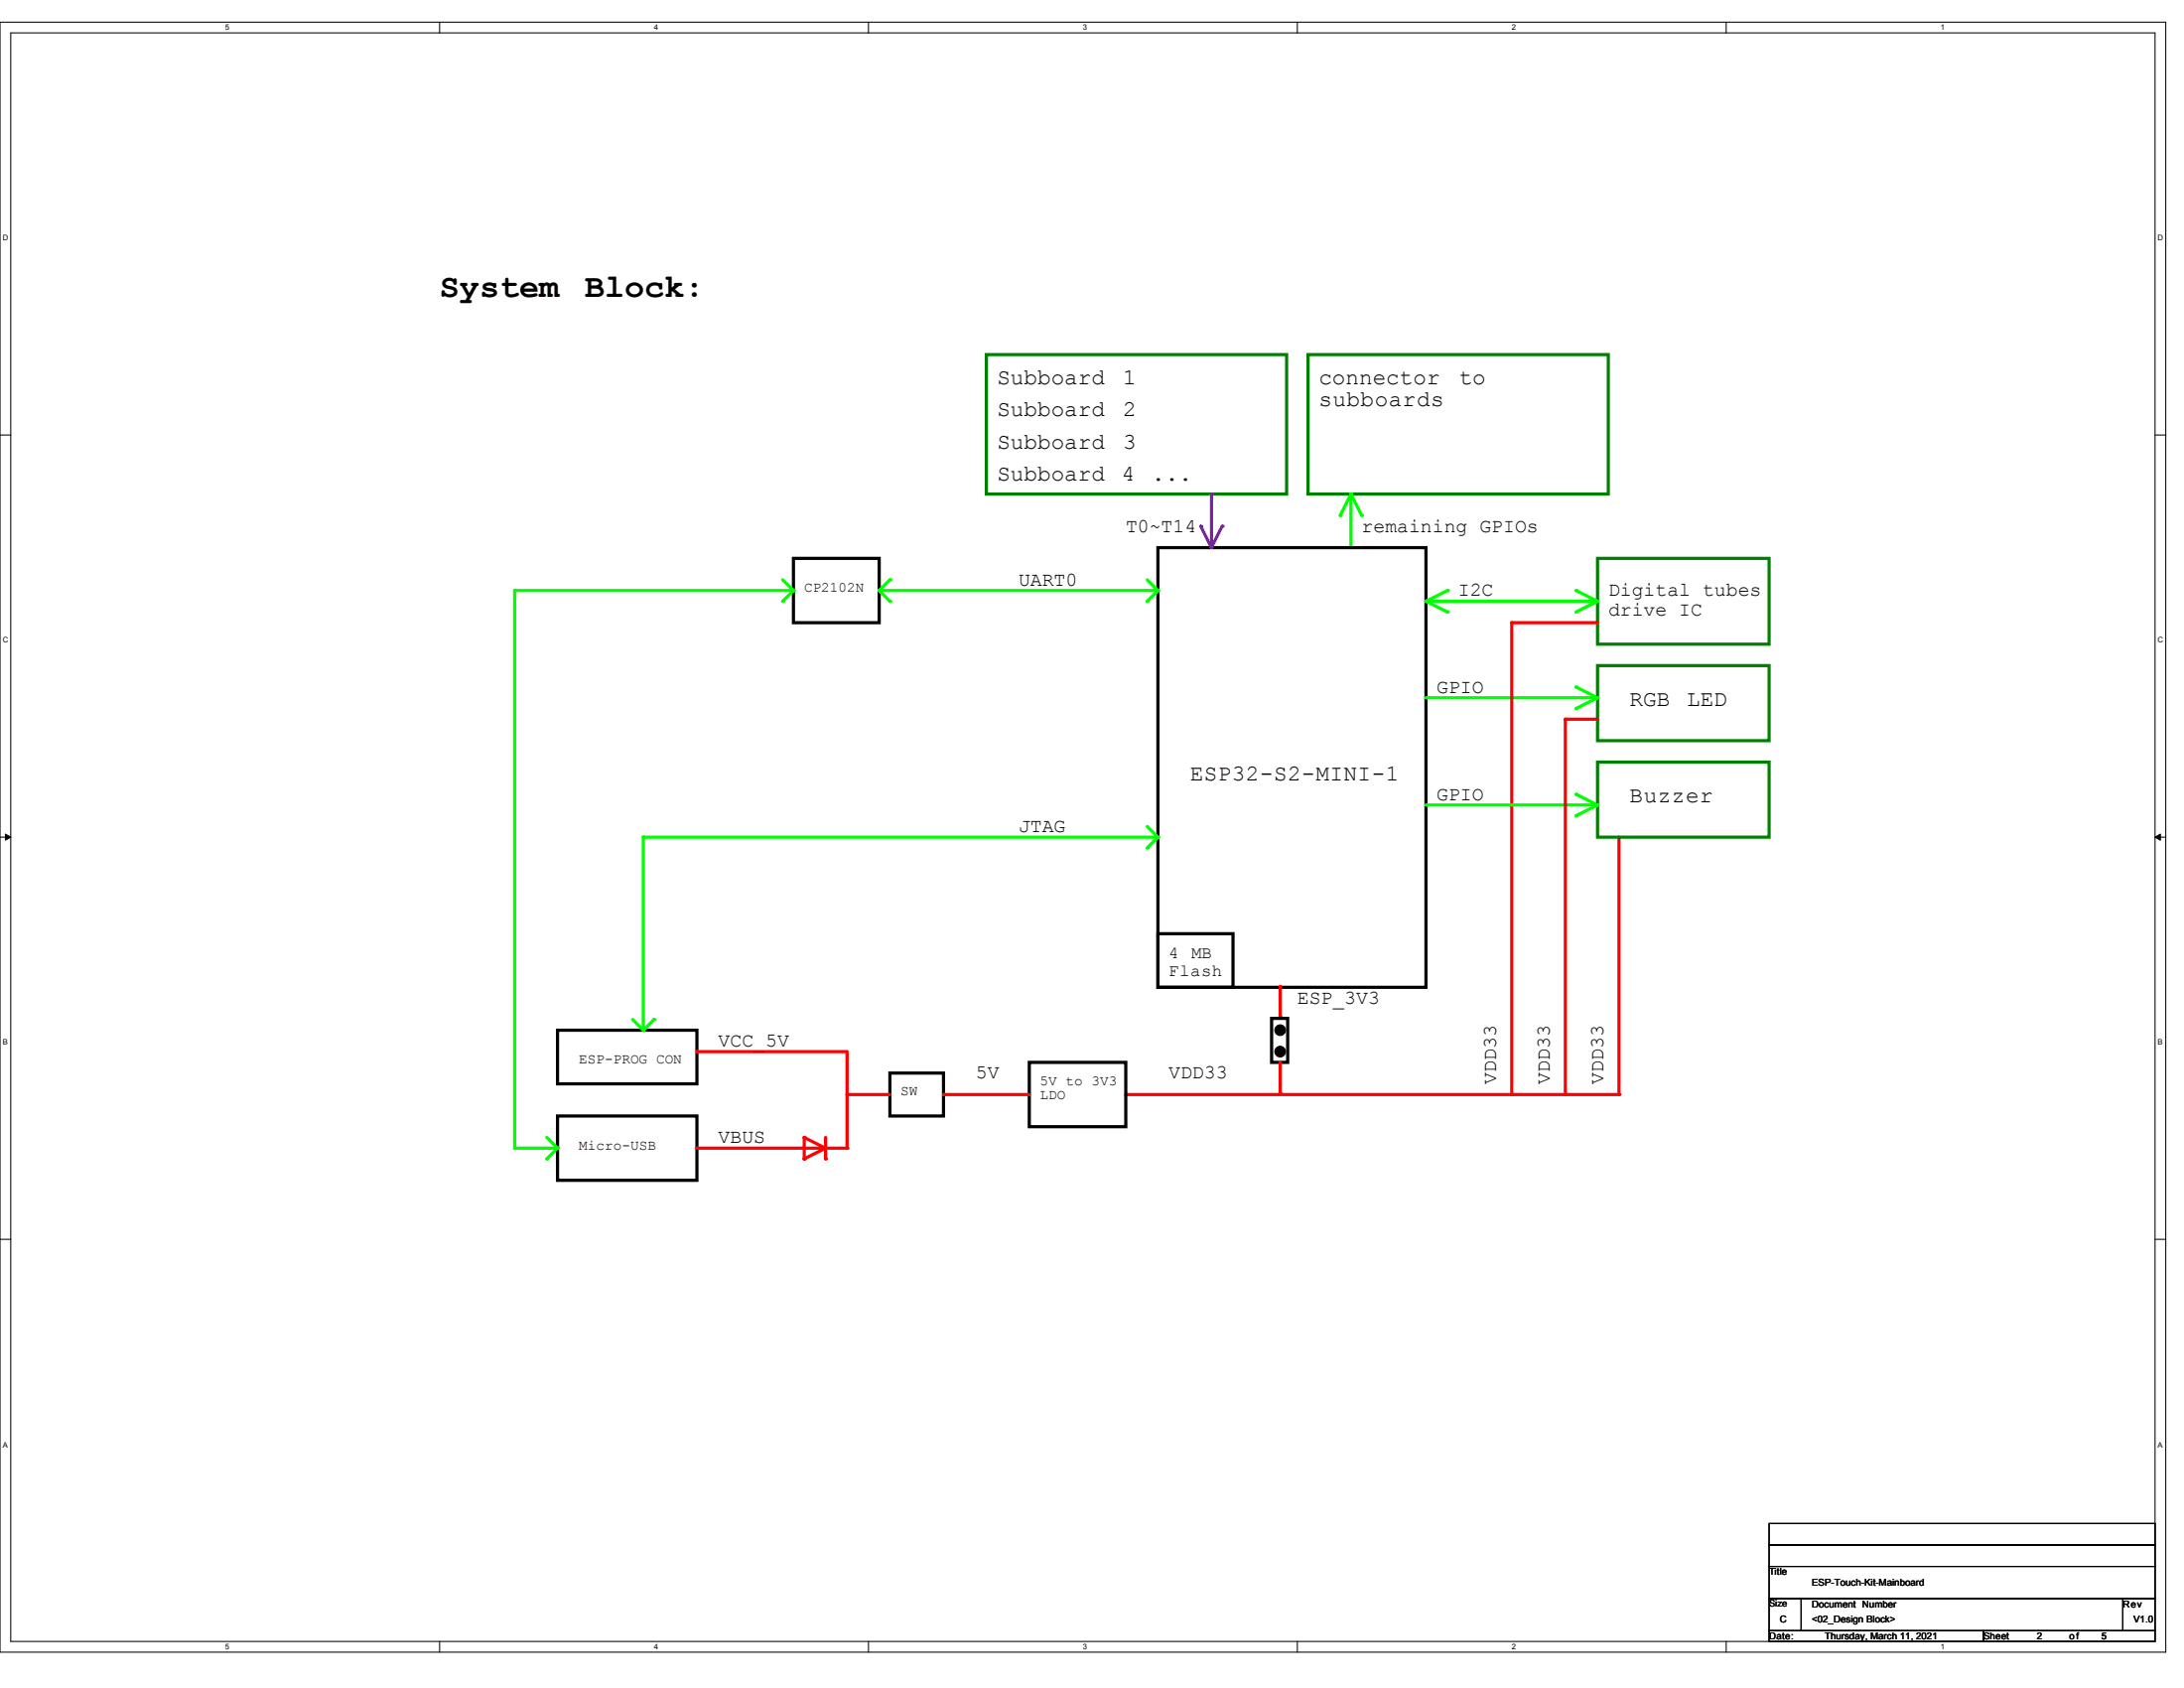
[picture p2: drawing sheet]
<svg xmlns="http://www.w3.org/2000/svg" width="559mm" height="432mm" viewBox="0 0 559 432" stroke-linecap="round" stroke-linejoin="round" font-family="sans-serif">
<path d="M0 5.7h554.1v416.9h-554.1zM2.8 8.4h548.6v411.5h-548.6z" fill="none" stroke="#000" stroke-width=".26"/>
<g fill="#fff">
<path d="M57.6 6h1.1v2.1h-1.1z"/>
<path d="M57.6 420.2h1.1v2.2h-1.1z"/>
</g>
<path d="M112.5 5.7v2.7M112.5 419.9v2.7" fill="none" stroke="#000" stroke-width=".26"/>
<g fill="#fff">
<path d="M167.3 6h1.1v2.1h-1.1z"/>
<path d="M167.3 420.2h1.1v2.2h-1.1z"/>
</g>
<path d="M222.2 5.7v2.7M222.2 419.9v2.7" fill="none" stroke="#000" stroke-width=".26"/>
<g fill="#fff">
<path d="M277.1 6h1.1v2.1h-1.1z"/>
<path d="M277.1 420.2h1.1v2.2h-1.1z"/>
</g>
<path d="M331.9 5.7v2.7M331.9 419.9v2.7" fill="none" stroke="#000" stroke-width=".26"/>
<g fill="#fff">
<path d="M386.8 6h1.1v2.1h-1.1z"/>
<path d="M386.8 420.2h1.1v2.2h-1.1z"/>
</g>
<path d="M441.7 5.7v2.7M441.7 419.9v2.7" fill="none" stroke="#000" stroke-width=".26"/>
<g fill="#fff">
<path d="M496.5 6h1.1v2.1h-1.1z"/>
<path d="M496.5 420.2h1.1v2.2h-1.1z"/>
<path d="M.7 59.8h1.4v2.2h-1.4z"/>
<path d="M552.1 59.8h1.4v2.2h-1.4z"/>
<path d="M.7 162.7h1.4v2.2h-1.4z"/>
<path d="M552.1 162.7h1.4v2.2h-1.4z"/>
</g>
<path d="M0 111.3h2.8M551.4 111.3h2.7" fill="none" stroke="#000" stroke-width=".26"/>
<g fill="#fff">
<path d="M.7 265.6h1.3v2.2h-1.3z"/>
<path d="M552.1 265.6h1.3v2.2h-1.3z"/>
</g>
<path d="M0 214.2h2.8M551.4 214.2h2.7" fill="none" stroke="#000" stroke-width=".26"/>
<path d="M1.4 213.4l1.4 .8-1.4 .7zM551.4 214.2l1.4-.8v1.5z" fill="#000" stroke="#000" stroke-width=".25"/>
<g fill="#fff">
<path d="M.7 368.5h1.3v2.1h-1.3z"/>
<path d="M552.1 368.5h1.3v2.1h-1.3z"/>
</g>
<path d="M0 317h2.8M551.4 317h2.7" fill="none" stroke="#000" stroke-width=".26"/>
<path d="M334.7 90.7h76.8v35.7h-76.8z" fill="none" stroke="#008000" stroke-width=".81"/>
<path d="M345.7 126.4v13.7" fill="none" stroke="#0f0" stroke-width=".81"/>
<circle cx="345.7" cy="126.4" r=".41" fill="#0f0"/>
<path d="M345.7 126.4l2.7 5.5" fill="none" stroke="#0f0" stroke-width=".81"/>
<circle cx="348.4" cy="131.9" r=".41" fill="#0f0"/>
<path d="M345.7 126.4l-2.8 5.5" fill="none" stroke="#0f0" stroke-width=".81"/>
<circle cx="342.9" cy="131.9" r=".41" fill="#0f0"/>
<path d="M296.3 140.1h68.5v112.5h-68.5zM142.7 285.5h35.6v16.4h-35.6z" fill="none" stroke="#000" stroke-width=".81"/>
<path d="M205.8 291l5.4 2.7" fill="none" stroke="#f00" stroke-width=".81"/>
<circle cx="205.8" cy="291" r=".41" fill="#f00"/>
<path d="M211.2 293.7l-5.4 2.7" fill="none" stroke="#f00" stroke-width=".81"/>
<circle cx="205.8" cy="296.4" r=".41" fill="#f00"/>
<path d="M205.8 291v5.4" fill="none" stroke="#f00" stroke-width=".81"/>
<circle cx="205.8" cy="296.4" r=".41" fill="#f00"/>
<path d="M408.7 142.8h43.9v22h-43.9z" fill="none" stroke="#008000" stroke-width=".81"/>
<path d="M370.3 151.1l-5.5 2.7" fill="none" stroke="#0f0" stroke-width=".81"/>
<circle cx="370.3" cy="151.1" r=".41" fill="#0f0"/>
<path d="M364.8 153.8h43.9" fill="none" stroke="#0f0" stroke-width=".81"/>
<circle cx="364.8" cy="153.8" r=".41" fill="#0f0"/>
<path d="M364.8 153.8l5.5 2.7" fill="none" stroke="#0f0" stroke-width=".81"/>
<circle cx="370.3" cy="156.5" r=".41" fill="#0f0"/>
<path d="M403.3 151.1l5.4 2.7" fill="none" stroke="#0f0" stroke-width=".81"/>
<circle cx="403.3" cy="151.1" r=".41" fill="#0f0"/>
<path d="M408.7 153.8l-5.4 2.7" fill="none" stroke="#0f0" stroke-width=".81"/>
<circle cx="403.3" cy="156.5" r=".41" fill="#0f0"/>
<path d="M408.7 170.3h43.9v19.2h-43.9z" fill="none" stroke="#008000" stroke-width=".81"/>
<path d="M364.8 178.5h43.9" fill="none" stroke="#0f0" stroke-width=".81"/>
<circle cx="364.8" cy="178.5" r=".41" fill="#0f0"/>
<path d="M403.3 175.7l5.4 2.8" fill="none" stroke="#0f0" stroke-width=".81"/>
<circle cx="403.3" cy="175.7" r=".41" fill="#0f0"/>
<path d="M408.7 178.5l-5.4 2.7" fill="none" stroke="#0f0" stroke-width=".81"/>
<circle cx="403.3" cy="181.2" r=".41" fill="#0f0"/>
<path d="M252.4 90.7h76.8v35.7h-76.8z" fill="none" stroke="#008000" stroke-width=".81"/>
<path d="M310 126.4v13.7" fill="none" stroke="#8000ff" stroke-width=".81"/>
<circle cx="310" cy="126.4" r=".41" fill="#8000ff"/>
<path d="M307.2 134.6l2.8 5.5" fill="none" stroke="#8000ff" stroke-width=".81"/>
<circle cx="307.2" cy="134.6" r=".41" fill="#8000ff"/>
<path d="M312.7 134.6l-2.7 5.5" fill="none" stroke="#8000ff" stroke-width=".81"/>
<circle cx="312.7" cy="134.6" r=".41" fill="#8000ff"/>
<path d="M142.7 263.5h35.6v13.8h-35.6z" fill="none" stroke="#000" stroke-width=".81"/>
<path d="M211.2 291v5.4" fill="none" stroke="#f00" stroke-width=".81"/>
<circle cx="211.2" cy="296.4" r=".41" fill="#f00"/>
<path d="M178.3 269h38.4" fill="none" stroke="#f00" stroke-width=".81"/>
<circle cx="178.3" cy="269" r=".41" fill="#f00"/>
<path d="M227.7 274.5h13.7v11h-13.7z" fill="none" stroke="#000" stroke-width=".81"/>
<path d="M178.3 293.7h38.4" fill="none" stroke="#f00" stroke-width=".81"/>
<circle cx="178.3" cy="293.7" r=".41" fill="#f00"/>
<path d="M288 280h126.2" fill="none" stroke="#f00" stroke-width=".81"/>
<circle cx="288" cy="280" r=".41" fill="#f00"/>
<path d="M216.7 269v24.7" fill="none" stroke="#f00" stroke-width=".81"/>
<circle cx="216.7" cy="293.7" r=".41" fill="#f00"/>
<path d="M263.4 271.8h24.6v16.4h-24.6z" fill="none" stroke="#000" stroke-width=".81"/>
<path d="M327.5 252.3v7.9" fill="none" stroke="#f00" stroke-width=".81"/>
<circle cx="327.5" cy="260.2" r=".41" fill="#f00"/>
<path d="M386.8 159.3v120.7" fill="none" stroke="#f00" stroke-width=".81"/>
<circle cx="386.8" cy="280" r=".41" fill="#f00"/>
<path d="M386.8 159.3h21.9" fill="none" stroke="#f00" stroke-width=".81"/>
<circle cx="386.8" cy="159.3" r=".41" fill="#f00"/>
<path d="M296.3 238.8h19.2v13.8h-19.2z" fill="none" stroke="#000" stroke-width=".81"/>
<path d="M216.7 280h11" fill="none" stroke="#f00" stroke-width=".81"/>
<circle cx="216.7" cy="280" r=".41" fill="#f00"/>
<path d="M241.4 280h22" fill="none" stroke="#f00" stroke-width=".81"/>
<circle cx="241.4" cy="280" r=".41" fill="#f00"/>
<path d="M325.4 260.5h4.1v11.3h-4.1z" fill="none" stroke="#000" stroke-width=".81"/>
<g fill="#000" stroke="#000" stroke-width=".26">
<circle cx="327.5" cy="269" r="1.37"/>
<circle cx="327.5" cy="263.5" r="1.37"/>
</g>
<path d="M327.5 271.8v7.9" fill="none" stroke="#f00" stroke-width=".81"/>
<circle cx="327.5" cy="279.7" r=".41" fill="#f00"/>
<path d="M414.2 214.2v65.8" fill="none" stroke="#f00" stroke-width=".81"/>
<circle cx="414.2" cy="280" r=".41" fill="#f00"/>
<path d="M203 142.8h21.9v16.5h-21.9z" fill="none" stroke="#000" stroke-width=".81"/>
<path d="M224.9 151.1h71.4" fill="none" stroke="#0f0" stroke-width=".81"/>
<circle cx="224.9" cy="151.1" r=".41" fill="#0f0"/>
<path d="M164.6 214.2h131.7" fill="none" stroke="#0f0" stroke-width=".81"/>
<circle cx="164.6" cy="214.2" r=".41" fill="#0f0"/>
<path d="M164.6 214.2v49.3" fill="none" stroke="#0f0" stroke-width=".81"/>
<circle cx="164.6" cy="214.2" r=".41" fill="#0f0"/>
<path d="M408.7 195h43.9v19.2h-43.9z" fill="none" stroke="#008000" stroke-width=".81"/>
<path d="M364.8 205.9h43.9" fill="none" stroke="#0f0" stroke-width=".81"/>
<circle cx="364.8" cy="205.9" r=".41" fill="#0f0"/>
<path d="M403.3 203.2l5.4 2.7" fill="none" stroke="#0f0" stroke-width=".81"/>
<circle cx="403.3" cy="203.2" r=".41" fill="#0f0"/>
<path d="M408.7 205.9l-5.4 2.8" fill="none" stroke="#0f0" stroke-width=".81"/>
<circle cx="403.3" cy="208.7" r=".41" fill="#0f0"/>
<path d="M400.5 184h8.2" fill="none" stroke="#f00" stroke-width=".81"/>
<circle cx="400.5" cy="184" r=".41" fill="#f00"/>
<path d="M400.5 184v96" fill="none" stroke="#f00" stroke-width=".81"/>
<circle cx="400.5" cy="280" r=".41" fill="#f00"/>
<path d="M161.9 260.8l2.7 2.7" fill="none" stroke="#0f0" stroke-width=".81"/>
<circle cx="164.6" cy="263.5" r=".41" fill="#0f0"/>
<path d="M167.3 260.8l-2.7 2.7" fill="none" stroke="#0f0" stroke-width=".81"/>
<circle cx="167.3" cy="260.8" r=".41" fill="#0f0"/>
<path d="M293.5 211.4l2.8 2.8" fill="none" stroke="#0f0" stroke-width=".81"/>
<circle cx="296.3" cy="214.2" r=".41" fill="#0f0"/>
<path d="M296.3 214.2l-2.8 2.7" fill="none" stroke="#0f0" stroke-width=".81"/>
<circle cx="293.5" cy="216.9" r=".41" fill="#0f0"/>
<path d="M293.5 148.3l2.8 2.8" fill="none" stroke="#0f0" stroke-width=".81"/>
<circle cx="296.3" cy="151.1" r=".41" fill="#0f0"/>
<path d="M296.3 151.1l-2.8 2.7" fill="none" stroke="#0f0" stroke-width=".81"/>
<circle cx="293.5" cy="153.8" r=".41" fill="#0f0"/>
<path d="M227.7 148.3l-2.8 2.8" fill="none" stroke="#0f0" stroke-width=".81"/>
<circle cx="227.7" cy="148.3" r=".41" fill="#0f0"/>
<path d="M224.9 151.1l2.8 2.7" fill="none" stroke="#0f0" stroke-width=".81"/>
<circle cx="227.7" cy="153.8" r=".41" fill="#0f0"/>
<path d="M131.7 293.7h11" fill="none" stroke="#0f0" stroke-width=".81"/>
<circle cx="131.7" cy="293.7" r=".41" fill="#0f0"/>
<path d="M131.7 151.1v142.6" fill="none" stroke="#0f0" stroke-width=".81"/>
<circle cx="131.7" cy="151.1" r=".41" fill="#0f0"/>
<path d="M131.7 151.1h71.3" fill="none" stroke="#0f0" stroke-width=".81"/>
<circle cx="203" cy="151.1" r=".41" fill="#0f0"/>
<path d="M142.7 293.7l-2.8 2.7" fill="none" stroke="#0f0" stroke-width=".81"/>
<circle cx="139.9" cy="296.4" r=".41" fill="#0f0"/>
<path d="M139.9 291l2.8 2.7" fill="none" stroke="#0f0" stroke-width=".81"/>
<circle cx="142.7" cy="293.7" r=".41" fill="#0f0"/>
<path d="M203 151.1l-2.7 2.7" fill="none" stroke="#0f0" stroke-width=".81"/>
<circle cx="200.3" cy="153.8" r=".41" fill="#0f0"/>
<path d="M200.3 148.3l2.7 2.8" fill="none" stroke="#0f0" stroke-width=".81"/>
<circle cx="203" cy="151.1" r=".41" fill="#0f0"/>
<path d="M452.6 395.2h98.8v5.5h-98.8zM452.6 389.7h98.8v5.5h-98.8zM452.6 400.7h98.8v8.2h-98.8zM452.6 408.9h8.3v8.3h-8.3zM452.6 417.2h54.9v2.7h-54.9zM460.9 408.9h82.3v8.3h-82.3zM507.5 417.2h43.9v2.7h-43.9zM543.2 408.9h8.2v8.3h-8.2z" fill="none" stroke="#000" stroke-width=".26"/>
<g font-size="8.5">
<text x="112.5" y="75.8">System</text>
<text x="149.6" y="75.8">Block:</text>
</g>
<g font-size="5.8">
<text x="255.1" y="98.2">Subboard</text>
<text x="287.3" y="98.2">1</text>
<text x="337.4" y="98.2">connector</text>
<text x="373.3" y="98.2">to</text>
<text x="255.1" y="106.5">Subboard</text>
<text x="287.3" y="106.5">2</text>
<text x="337.4" y="104">subboards</text>
<text x="255.1" y="114.7">Subboard</text>
<text x="287.3" y="114.7">3</text>
<text x="255.1" y="122.9">Subboard</text>
<text x="287" y="122.9">4</text>
<text x="294.7" y="122.9">...</text>
<text x="417" y="180.5">RGB</text>
<text x="431.6" y="180.5">LED</text>
<text x="304.5" y="199.8">ESP32-S2-MINI-1</text>
<text x="417" y="205.2">Buzzer</text>
</g>
<g font-size="5">
<text x="288" y="136">T0~T14</text>
<text x="348.4" y="136">remaining GPIOs</text>
<text x="260.6" y="149.8">UART0</text>
<text x="373.1" y="152.5">I2C</text>
<text x="411.5" y="152.5">Digital tubes</text>
<text x="411.5" y="157.5">drive IC</text>
<text x="367.6" y="177.2">GPIO</text>
<text x="367.6" y="204.6">GPIO</text>
<text x="260.6" y="212.9">JTAG</text>
<text x="331.9" y="256.7">ESP_3V3</text>
<text x="183.8" y="267.7">VCC_5V</text>
<text x="249.6" y="275.9">5V</text>
<text x="299" y="275.9">VDD33</text>
<text x="382.8" y="277.3" transform="rotate(-90 382.8 277.3)">VDD33</text>
<text x="396.5" y="277.3" transform="rotate(-90 396.5 277.3)">VDD33</text>
<text x="410.3" y="277.3" transform="rotate(-90 410.3 277.3)">VDD33</text>
<text x="183.8" y="292.4">VBUS</text>
</g>
<g font-size="4.4">
<text x="299" y="245.2">4</text>
<text x="304.9" y="245.2">MB</text>
<text x="299" y="249.6">Flash</text>
</g>
<g font-size="3.7">
<text x="205.8" y="151.4">CP2102N</text>
<text x="148.2" y="272.1">ESP-PROG CON</text>
<text x="230.5" y="280.3">SW</text>
<text x="266.1" y="277.5">5V to 3V3</text>
<text x="266.1" y="281.2">LDO</text>
<text x="148.2" y="294">Micro-USB</text>
</g>
<g font-size="2.5">
<text x="452.6" y="402.9">Title</text>
<text x="463.6" y="405.6">ESP-Touch-Kit-Mainboard</text>
<text x="463.6" y="411.1">Document Number</text>
<text x="543.2" y="411.1">Rev</text>
<text x="452.6" y="419.4">Date:</text>
<text x="455.4" y="415">C</text>
<text x="463.6" y="415">&lt;02_Design Block&gt;</text>
<text x="466.9" y="419.4">Thursday, March 11, 2021</text>
<text x="507.5" y="419.4">Sheet</text>
<text x="521.2" y="419.4">2</text>
<text x="529.4" y="419.4">of</text>
<text x="537.6" y="419.4">5</text>
<text x="545.9" y="415">V1.0</text>
</g>
<text font-size="2.4" x="452.6" y="411.1">Size</text>
<g font-size="2">
<text x="57.6" y="7.7">5</text>
<text x="167.3" y="7.7">4</text>
<text x="277.1" y="7.7">3</text>
<text x="386.8" y="7.7">2</text>
<text x="496.5" y="7.7">1</text>
<text x=".7" y="61.6">D</text>
<text x="552.1" y="61.6">D</text>
<text x=".7" y="164.5">C</text>
<text x="552.1" y="164.5">C</text>
<text x=".7" y="267.3">B</text>
<text x="552.1" y="267.3">B</text>
<text x=".7" y="370.2">A</text>
<text x="552.1" y="370.2">A</text>
<text x="57.6" y="421.9">5</text>
<text x="167.3" y="421.9">4</text>
<text x="277.1" y="421.9">3</text>
<text x="386.8" y="421.9">2</text>
<text x="496.5" y="421.9">1</text>
</g>
</svg>
